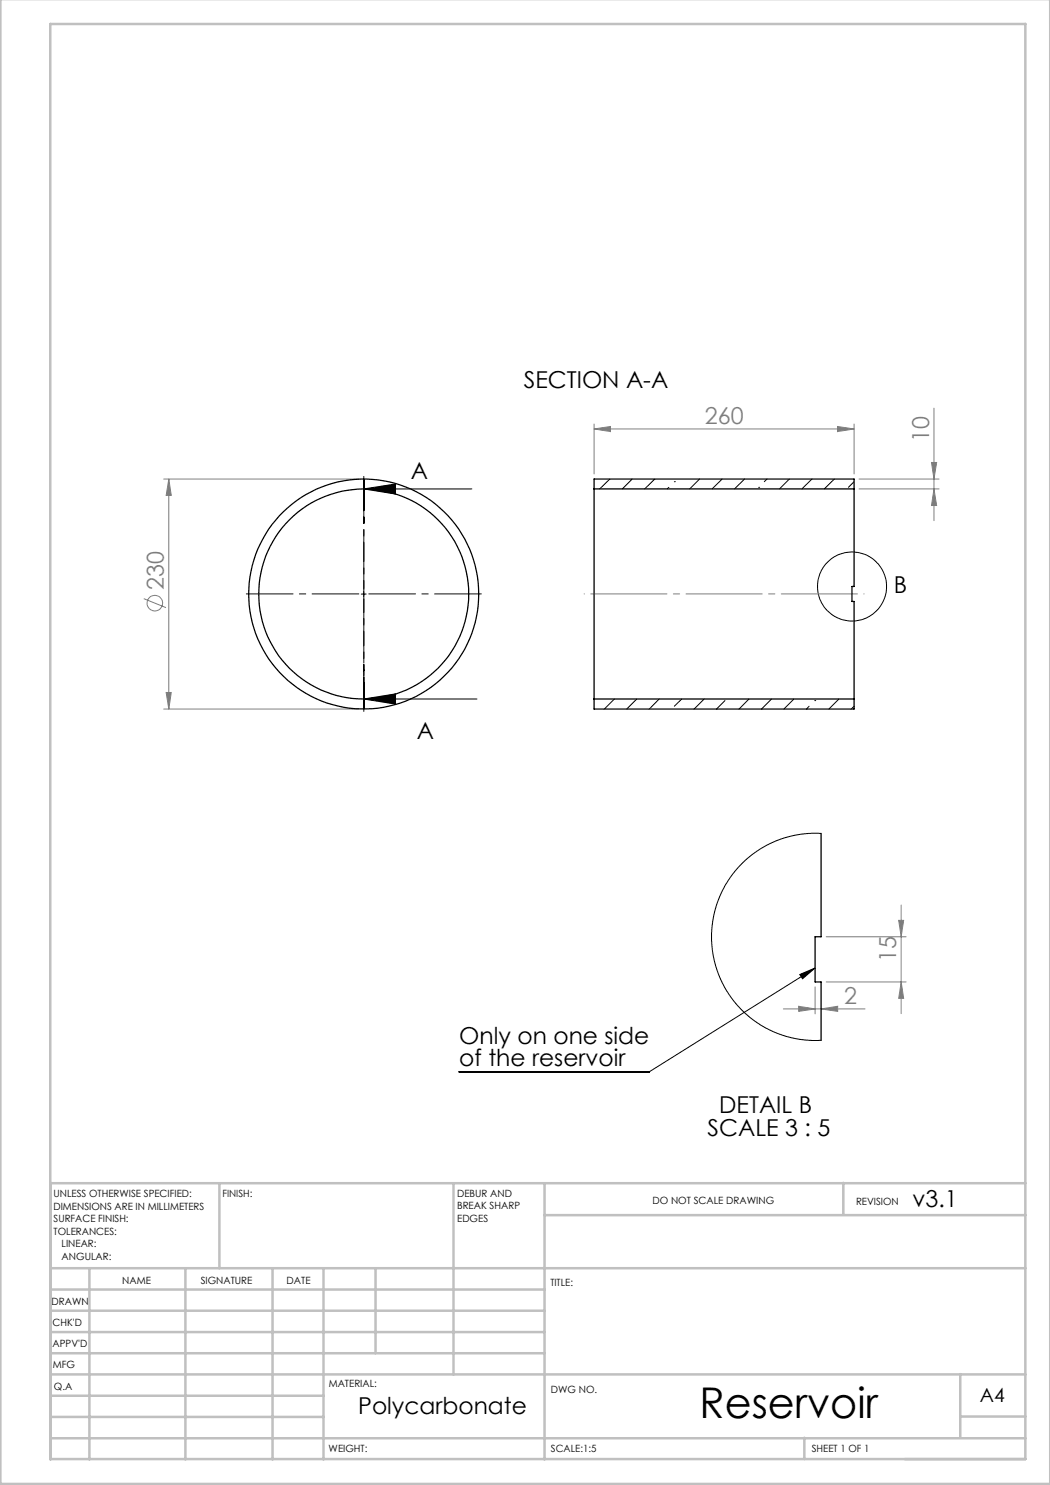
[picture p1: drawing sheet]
<svg xmlns="http://www.w3.org/2000/svg" width="210mm" height="297mm" viewBox="0 0 210 297" stroke-linecap="round" stroke-linejoin="round" font-family="sans-serif">
<g fill="none" stroke="#808080" stroke-width=".2">
<path d="M32.7 95.8h39.1M33.8 95.8l.5 3.3h-1.1zM33.8 95.8v46M118.8 85.8l3.3-.5v1zM118.8 84.8v10M118.8 85.8h52M167.5 85.3l3.3 .5-3.3 .5zM170.8 84.8v10M171.8 95.8h16M171.8 97.8h16M186.3 92.5h1l-.5 3.3zM186.8 97.8l.5 3.3h-1z"/>
<path d="M186.8 81.6v22.5M28.8 119.7l4.4 1.8M33.2 138.5h1.1l-.5 3.3zM32.7 141.8h39.1M163 197.4v5.4M165.2 187.4h16M165.2 196.4h16M179.7 184.1h1l-.5 3.3zM180.2 196.4l.5 3.3h-1zM180.2 181v21.7M156.7 201.8h16.3M159.7 201.3l3.3 .5-3.3 .5z"/>
<path d="M164.2 201.8l3.3-.5v1z"/>
<circle cx="31" cy="120.6" r="1.55"/>
</g>
<g fill="none" stroke="#000" stroke-width=".2">
<path d="M72.7 97.8l6.4-1v2zM72.7 97.8h21.7M72.2 118.8h1M72.7 118.3v1M72.7 139.8l6.4-1v2zM72.7 139.8h22.7M159.9 194.9l3.1-1.3-2.5 2.2zM163 193.6l-33.2 20.8h-38"/>
<circle cx="170.4" cy="117.3" r="6.9"/>
</g>
<path d="M71.8 118.8h-22.5M72.8 117.8v-22.5M72.8 119.8v22.5M73.8 118.8h22.5" fill="none" stroke="#000" stroke-width=".2" stroke-dasharray="15.2 1.3 1.3 1.3" stroke-dashoffset="5.9"/>
<path d="M72.8 95.8v46M72.8 95.8v10M72.8 141.8v-10" fill="none" stroke="#000" stroke-width=".2" stroke-dasharray="6.3 1.3 1.3 1.3"/>
<path d="M116.8 118.8h56" fill="none" stroke="#808080" stroke-width=".2" stroke-dasharray="15.2 1.3 1.3 1.3" stroke-dashoffset="-1.3"/>
<g fill="none" stroke="#c0c0c0" stroke-width=".5">
<path d="M.1 -.1v296.9h209.9v-296.9M10.1 4.8h195v287h-195zM43.9 236.6v17M90.7 236.6v38.3M108.9 236.6v55.3M168.7 236.6v6.3M205.1 236.6h-195v55.3M10.1 253.6h195M10.1 257.9h98.8M17.9 253.6v38.3M37.1 253.6v38.3M54.5 253.6v38.3"/>
<path d="M64.7 253.6v38.3M75.1 253.6v17M108.9 243h96.2M10.1 270.6h98.8M10.1 266.4h98.8M10.1 262.1h98.8M10.1 279.1h54.6M10.1 274.9h195M192.1 274.8v12.7M10.1 287.7h195M10.1 283.4h54.6M160.9 287.5v4.3"/>
<path d="M192.1 283.3h13"/>
</g>
<g fill="#000">
<path d="M159.9 194.9l3.1-1.3-2.5 2.2z"/>
<path d="M72.7 97.8l6.4-1v2zM72.7 139.8l6.4-1v2z"/>
</g>
<g fill="#808080">
<path d="M118.8 85.8l3.3-.5v1zM167.5 85.3l3.3 .5-3.3 .5z"/>
<path d="M33.8 95.8l.5 3.3h-1.1zM33.2 138.5h1.1l-.5 3.3zM186.3 92.5h1l-.5 3.3zM186.8 97.8l.5 3.3h-1zM179.7 184.1h1l-.5 3.3zM180.2 196.4l.5 3.3h-1z"/>
<path d="M159.7 201.3l3.3 .5-3.3 .5zM164.2 201.8l3.3-.5v1z"/>
</g>
<g fill="none" stroke="#000" stroke-width=".25">
<path d="M118.8 97.8v42M118.8 97.8v-2h52v2M118.8 97.8h52M170.8 97.8v19.5h-.4v3h.4v19.5M118.8 139.8v2h52v-2M118.8 139.8h52M164.2 166.7v20.7h-1.2v9h1.2v11.7"/>
<circle cx="72.7" cy="118.8" r="21"/>
<circle cx="72.7" cy="118.8" r="23"/>
</g>
<g fill="none" stroke="#000" stroke-width=".2">
<path d="M122 95.8l-2.1 2M126.4 95.8l-1.9 2M131 95.8l-2.1 2M133.8 97.5l-.4 .3M134.9 96.3h.1M139.9 95.8l-2 2M144.4 95.8l-2 2M148.9 95.8l-2 2M151.7 97.5h.1M153.4 95.8l-.5 .5M157.9 95.8l-2 2M162.4 95.8l-2 2"/>
<path d="M166.9 95.8l-2 2M170.8 96.3l-1.1 1.2M122.9 139.8l-2 2M127.4 139.8l-2.1 2M131.8 139.8l-1.9 2M136.3 139.8l-1.4 1.4M140.8 139.8l-2 2M149.8 139.8l-2 2M154.3 139.8l-2 2M158.8 139.8l-2 2M167.8 139.8l-2 2M145 140.1l-1.7 1.7"/>
<path d="M161.8 141.2l-.5 .6M162.9 140.1h.1M170.8 141.2l-.5 .6M164.2 166.7l-2-.1-2 .2-1.7 .3-2.5 .7-1.9 .9-2.2 1.2-2.9 2.2-2.7 3-1.2 1.8-.9 1.7-.7 1.9-.7 2.2-.5 3.8v2.3l.4 2.5 1.1 3.8 .9 2.1 1.4 2.2 1.1 1.4 1.7 1.8 3.1 2.3 2 1.1 2 .9 2.2 .6 1.8 .4 2.3 .2h1.9"/>
</g>
<text font-size="8.5" x="139.9" y="283.5">Reservoir</text>
<g font-size="4.7">
<text x="104.7" y="77.6">SECTION A-A</text>
<text x="82.2" y="95.7">A</text>
<text x="178.7" y="118.6">B</text>
<text x="83.4" y="147.9">A</text>
<text x="91.9" y="208.8">Only on one side</text>
<text x="91.9" y="213.3">of the reservoir</text>
<text x="141.5" y="227.2">SCALE 3 : 5</text>
<text x="143.9" y="222.7">DETAIL B</text>
<text x="182.5" y="241.4">v3.1</text>
<text x="71.6" y="282.8">Polycarbonate</text>
</g>
<g font-size="4.7" fill="#808080">
<text x="141" y="84.8">260</text>
<text x="185.8" y="88.4" transform="rotate(-90 185.8 88.4)">10</text>
<text x="32.8" y="118.1" transform="rotate(-90 32.8 118.1)">230</text>
<text x="179.2" y="192.5" transform="rotate(-90 179.2 192.5)">15</text>
<text x="168.8" y="200.7">2</text>
</g>
<text font-size="3.9" x="196" y="280.4">A4</text>
<g font-size="2">
<text x="10.7" y="239.5">UNLESS OTHERWISE SPECIFIED:</text>
<text x="44.5" y="239.5">FINISH:</text>
<text x="91.4" y="239.4">DEBUR AND</text>
<text x="10.7" y="242">DIMENSIONS ARE IN MILLIMETERS</text>
<text x="10.7" y="244.5">SURFACE FINISH:</text>
<text x="91.4" y="241.9">BREAK SHARP</text>
<text x="91.4" y="244.4">EDGES</text>
<text x="130.5" y="240.8">DO NOT SCALE DRAWING</text>
<text x="171.2" y="241">REVISION</text>
<text x="10.7" y="247">TOLERANCES:</text>
<text x="12.3" y="249.5">LINEAR:</text>
<text x="12.3" y="252">ANGULAR:</text>
<text x="24.4" y="256.9">NAME</text>
<text x="40.1" y="256.8">SIGNATURE</text>
<text x="57.3" y="256.8">DATE</text>
<text x="110.1" y="257.1">TITLE:</text>
<text x="10.3" y="260.9">DRAWN</text>
<text x="10.5" y="269.3">APPV'D</text>
<text x="10.5" y="265.2">CHK'D</text>
<text x="10.6" y="273.6">MFG</text>
<text x="10.8" y="278">Q.A</text>
<text x="65.8" y="277.4">MATERIAL:</text>
<text x="110.2" y="278.5">DWG NO.</text>
<text x="65.7" y="290.4">WEIGHT:</text>
<text x="110.2" y="290.5">SCALE:1:5</text>
<text x="162.4" y="290.4">SHEET 1 OF 1</text>
</g>
</svg>
